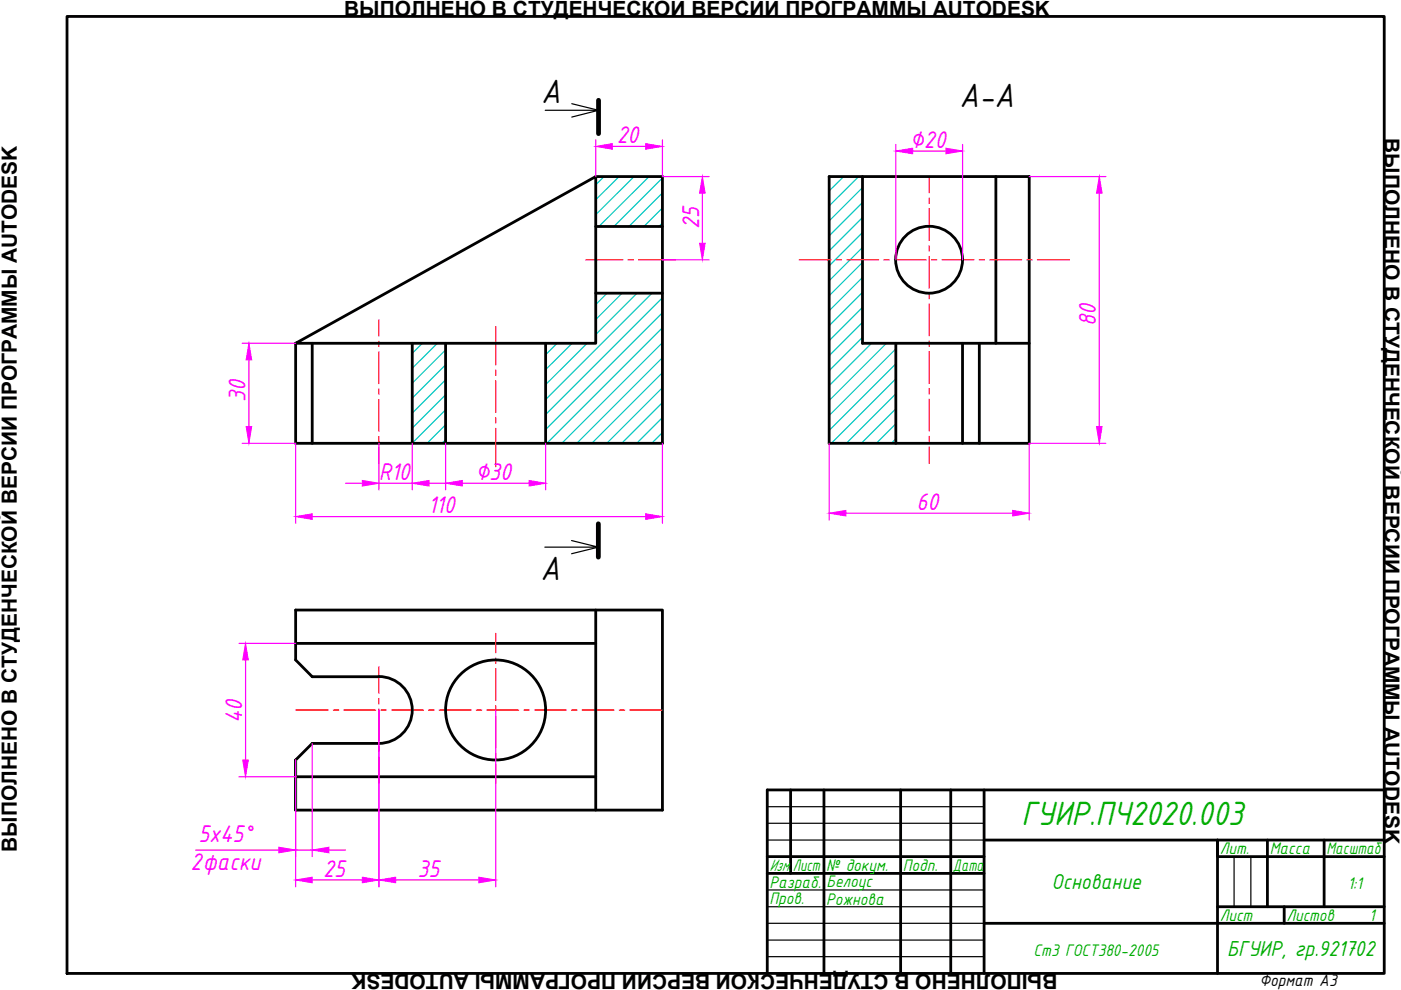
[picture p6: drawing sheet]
<svg xmlns="http://www.w3.org/2000/svg" width="297mm" height="210mm" viewBox="0 0 297 210" stroke-linecap="round" stroke-linejoin="round" font-family="sans-serif">
<!-- layer: 0 -->
<g fill="none" stroke="#000" stroke-width=".59">
<path d="M14.2 3.5h279.3v202.9h-279.3zM126.3 37.4h14.1v56.6h-77.7v-21.2M175.8 37.4h42.4v56.6h-42.4zM182.9 37.4v35.4h35.3M211.1 37.4v35.4M126.3 48h14.1M62.7 72.8l63.6-35.4v35.4zM66.2 72.8v21.2M87.4 72.8v21.2M94.5 72.8v21.2M115.7 72.8v21.2M126.3 62.2h14.1"/>
<path d="M189.9 72.8v21.2M204.1 72.8v21.2M207.6 72.8v21.2M62.7 136.4h63.6M126.3 129.3v42.5M80.3 143.4a7.1 7.1 0 0 1 7.1 7.1 7.1 7.1 0 0 1-7.1 7.1M80.3 143.5h-14.1l-3.5-3.6v-10.6h77.7v42.5h-77.7v-10.7l3.5-3.5h14.1M62.7 164.7h63.6M167.6 167.5v17.7M174.7 167.5v38.9M191 167.5v38.9M201.6 167.5v38.9"/>
<path d="M208.6 167.5v38.9M208.6 178.1h84.9M268.7 178.1v14.1M280.7 178.1v14.1M293.5 167.5h-130.8v38.9M162.7 181.6h45.9M162.7 185.2h45.9M208.6 195.8h84.9M258.1 192.2h35.4M272.3 192.2v3.6M293.5 181.6h-35.4v-3.5v28.3"/>
<circle cx="197" cy="55.1" r="7.1"/>
<circle cx="105.1" cy="150.5" r="10.6"/>
</g>
<g fill="none" stroke="#000" stroke-width=".25">
<path d="M115.6 23.4h11.3l-5.7 1.4M121.2 22l5.7 1.4M121.2 114.6l5.7 1.4h-11.4M126.9 116l-5.7 1.4M162.7 171h45.9M162.7 174.6h45.9M162.7 178.1h45.9M162.7 188.7h45.9M162.7 192.2h45.9M162.7 199.3h45.9M162.7 195.8h45.9M261.6 181.6v10.6"/>
<path d="M265.2 181.6v10.6M162.7 202.8h45.9"/>
</g>
<g fill="none" stroke="#00c7c7" stroke-width=".25">
<path d="M128.1 37.4l-1.8 1.8M131.3 37.4l-5 4.9M134.4 37.4l-8.1 8.1M137.6 37.4l-10.6 10.6M140.4 37.7l-10.2 10.3M178.9 37.4l-3.1 3.1M182.1 37.4l-6.3 6.3M182.9 39.8l-7.1 7M140.4 40.9l-7.1 7.1M140.4 44.1l-3.9 3.9M140.4 47.3l-.7 .7M182.9 49.3l-7.1 7.1"/>
<path d="M182.9 52.5l-7.1 7M182.9 46.1l-7.1 7.1M182.9 42.9l-7.1 7.1M182.9 55.6l-7.1 7.1M182.9 58.8l-7.1 7.1M89.6 72.8l-2.2 2.1M92.7 72.8l-5.3 5.3M94.5 74.2l-7.1 7.1M94.5 77.4l-7.1 7M118.1 72.8l-2.4 2.4M121.3 72.8l-5.6 5.6M124.5 72.8l-8.8 8.7"/>
<path d="M128.7 62.2l-2.4 2.4M131.9 62.2l-5.6 5.5M135.1 62.2l-8.8 8.7M138.2 62.2l-22.5 22.5M140.4 63.1l-24.7 24.8M140.4 66.3l-24.7 24.8M140.4 69.5l-24.5 24.5M140.4 72.7l-21.3 21.3M140.4 75.8l-18.1 18.2M140.4 79l-14.9 15M182.9 62l-7.1 7.1M182.9 65.2l-7.1 7"/>
<path d="M182.9 68.3l-7.1 7.1M182.9 71.5l-7.1 7.1M184.8 72.8l-9 9M187.9 72.8l-12.1 12.1M189.9 74l-14.1 14.1M189.9 77.1l-14.1 14.2M94.5 80.5l-7.1 7.1M94.5 83.7l-7.1 7.1M94.5 86.9l-7.1 7.1M94.5 90.1l-4 3.9M94.5 93.2l-.8 .8M140.4 82.2l-11.8 11.8"/>
<path d="M140.4 85.4l-8.6 8.6M140.4 88.5l-5.4 5.5M140.4 91.7l-2.2 2.3M189.9 80.3l-13.6 13.7M189.9 83.5l-10.5 10.5M189.9 86.7l-7.3 7.3M189.9 89.8l-4.1 4.2M189.9 93l-.9 1"/>
</g>
<g fill="none" stroke="#f00" stroke-width=".25">
<path d="M197 37.4v3.5M124.2 55.1h7.9M133.2 55.1h1.1M135.4 55.1h7.9M169.4 55.1h6.8M177.3 55.1h1.1M179.6 55.1h6.7M187.4 55.1h1.1M189.6 55.1h6.8M197 42v1.1M197 44.3v6.7M197 52.1v1.1"/>
<path d="M197 54.4v6.7M197.5 55.1h1.1M199.8 55.1h6.7M207.6 55.1h1.1M209.9 55.1h6.7M217.7 55.1h1.1M219.9 55.1h6.8M80.3 67.8v3.4M80.3 72.4v1.1M80.3 74.6v6.7M105.1 69.2v8.2M105.1 78.5v1.1"/>
<path d="M197 62.2v1.1M197 64.4v6.8M197 72.3v1.1M197 74.6v6.7M80.3 82.5v1.1M80.3 84.7v6.8M80.3 92.6v1.1M80.3 94.8v3.4M105.1 80.7v6.7M105.1 88.6v1.1M105.1 90.8v8.1M197 82.4v1.1"/>
<path d="M197 84.6v6.8M197 92.5v1.2M197 94.8v3.4M105.1 134.3v4.1M105.1 139.5v1.1M62.7 150.6h6.9M70.7 150.6h1.1M72.9 150.6h6.8M80.3 141.4v5.6M80.3 148.1v1.1M80.3 150.3v6.8M80.3 158.2v1.1"/>
<path d="M80.8 150.6h1.1M83 150.6h6.8M90.9 150.6h1.1M93.1 150.6h6.8M101 150.6h1.1M103.2 150.6h6.8M105.1 141.7v6.8M105.1 149.6v1.2M105.1 151.9v6.7M105.1 159.7v1.1M111.1 150.6h1.1M113.4 150.6h6.7"/>
<path d="M121.2 150.6h1.1M123.4 150.6h6.8M131.3 150.6h1.1M133.5 150.6h6.9M80.3 160.5v5.6M105.1 162v4.1"/>
</g>
<g fill="none" stroke="#f0f" stroke-width=".25">
<path d="M126.3 29.6v7.8M129.8 31h7.1M140.4 29.6v7.8h10M189.9 30.6v24.5M193.5 32h7.1M204.1 30.6v24.5M218.2 37.4h16.3M140.4 55.1h10M148.9 41v10.6M233.1 41v49.4M51.3 72.8h11.4M52.8 76.3v14.1"/>
<path d="M51.3 94h11.4v16.9M80.3 94v9.9M87.4 94v9.9M94.5 94v9.9M115.7 94v9.9M140.4 94v16.9M175.8 94v16.3M234.5 94h-16.3v16.3M66.2 109.5h70.7M73.3 102.5h3.5M80.3 102.5h7.1M91 102.5h3.5"/>
<path d="M98 102.5h14.2M179.4 108.8h35.3M50.7 136.4h12M52.1 139.9v21.2M66.2 157.6v24M80.3 150.6v37.4M105.1 150.6v37.4M50.7 164.7h12M62.7 161.1v26.9M41.5 180.2h17.6M62.7 180.2h3.5M66.2 186.6h10.6"/>
<path d="M69.8 180.2h3.5M83.9 186.6h17.6"/>
</g>
<g fill="#f0f" stroke="#f0f" stroke-width=".21">
<path d="M66.2 180.2l3.6-.6v1.2z"/>
<path d="M59.1 179.6l3.6 .6-3.6 .6z"/>
<path d="M62.7 186.6l3.5-.6v1.2z"/>
<path d="M76.8 186l3.5 .6-3.5 .6z"/>
<path d="M80.3 186.6l3.6-.6v1.2z"/>
<path d="M101.5 186l3.6 .6-3.6 .6z"/>
<path d="M175.8 108.8l3.6-.6v1.2z"/>
<path d="M214.7 108.2l3.5 .6-3.5 .6z"/>
<path d="M52.1 136.4l.5 3.5h-1.1z"/>
<path d="M51.5 161.1h1.1l-.5 3.6z"/>
<path d="M76.8 101.9l3.5 .6-3.5 .6z"/>
<path d="M87.4 102.5l3.6-.6v1.2z"/>
<path d="M94.5 102.5l3.5-.6v1.2z"/>
<path d="M112.2 101.9l3.5 .6-3.5 .6z"/>
<path d="M232.5 90.4h1.2l-.6 3.6z"/>
<path d="M233.1 37.4l.6 3.6h-1.2z"/>
<path d="M136.9 30.5l3.5 .5-3.5 .6z"/>
<path d="M126.3 31l3.5-.5v1.1z"/>
<path d="M148.9 37.4l.6 3.6h-1.2z"/>
<path d="M148.3 51.6h1.2l-.6 3.5z"/>
<path d="M52.8 72.8l.6 3.5h-1.2z"/>
<path d="M52.2 90.4h1.2l-.6 3.6z"/>
<path d="M62.7 109.5l3.5-.6v1.2z"/>
<path d="M136.9 108.9l3.5 .6-3.5 .6z"/>
<path d="M189.9 32l3.6-.6v1.2z"/>
<path d="M200.6 31.4l3.5 .6-3.5 .6z"/>
</g>
<!-- layer: 0 -->
<path d="M126.9 21.3v7M126.9 111.1v7" fill="none" stroke="#000" stroke-width="1"/>
<g font-size="7.7">
<text x="114.8" y="21.8">А</text>
<text x="203.4" y="22.7">А-А</text>
<text x="114.6" y="123.1">А</text>
</g>
<text font-size="7.7" fill="#00ad00" x="216.6" y="175">ГУИР.ПЧ2020.003</text>
<g font-size="5.5" fill="#f0f">
<text x="130.8" y="30.4">20</text>
<text x="192.9" y="31.3">∅20</text>
<text x="148.2" y="48.6" transform="rotate(-90 148.2 48.6)">25</text>
<text x="232.4" y="69.1" transform="rotate(-90 232.4 69.1)">80</text>
<text x="52.1" y="85.3" transform="rotate(-90 52.1 85.3)">30</text>
<text x="80.3" y="101.7">R10</text>
<text x="100.8" y="101.7">∅30</text>
<text x="90.8" y="108.8">110</text>
<text x="194.3" y="108.1">60</text>
<text x="51.3" y="153.4" transform="rotate(-90 51.3 153.4)">40</text>
<text x="42.1" y="178.5">5x45°</text>
<text x="40.4" y="184.4">2фаски</text>
<text x="68.5" y="185.9">25</text>
<text x="88.5" y="185.9">35</text>
</g>
<g font-size="4.9" fill="#00ad00">
<text x="223" y="188.6">Основание</text>
<text x="260.2" y="202.7">БГУИР, гр.921702</text>
</g>
<g font-size="4.4">
<text x="73" y="3.4">ВЫПОЛНЕНО В СТУДЕНЧЕСКОЙ ВЕРСИИ ПРОГРАММЫ AUTODESK</text>
<text x="293.6" y="29.3" transform="rotate(90 293.6 29.3)">ВЫПОЛНЕНО В СТУДЕНЧЕСКОЙ ВЕРСИИ ПРОГРАММЫ AUTODESK</text>
<text x="3.6" y="180.6" transform="rotate(-90 3.6 180.6)">ВЫПОЛНЕНО В СТУДЕНЧЕСКОЙ ВЕРСИИ ПРОГРАММЫ AUTODESK</text>
<text x="224.2" y="206.4" transform="rotate(180 224.2 206.4)">ВЫПОЛНЕНО В СТУДЕНЧЕСКОЙ ВЕРСИИ ПРОГРАММЫ AUTODESK</text>
</g>
<g font-size="3.8" fill="#00ad00">
<text x="163.1" y="184.7">Изм.</text>
<text x="168.1" y="184.7">Лист</text>
<text x="175.2" y="184.7">№ докум.</text>
<text x="191.4" y="184.7">Подп.</text>
<text x="202" y="184.7">Дата</text>
<text x="258.6" y="181.2">Лит.</text>
<text x="269.2" y="181.2">Масса</text>
<text x="281.2" y="181.2">Масштаб</text>
<text x="163.1" y="188.2">Разраб.</text>
<text x="163.1" y="191.7">Пров.</text>
<text x="175.2" y="191.8">Рожнова</text>
<text x="175.2" y="188.1">Белоус</text>
<text x="285.7" y="188.4">1:1</text>
<text x="258.6" y="195.3">Лист</text>
<text x="272.7" y="195.3">Листов</text>
<text x="290.3" y="195.3">1</text>
<text x="219.1" y="202.6">Ст3 ГОСТ380-2005</text>
</g>
<text font-size="3.8" x="267" y="209.1">Формат А3</text>
</svg>
